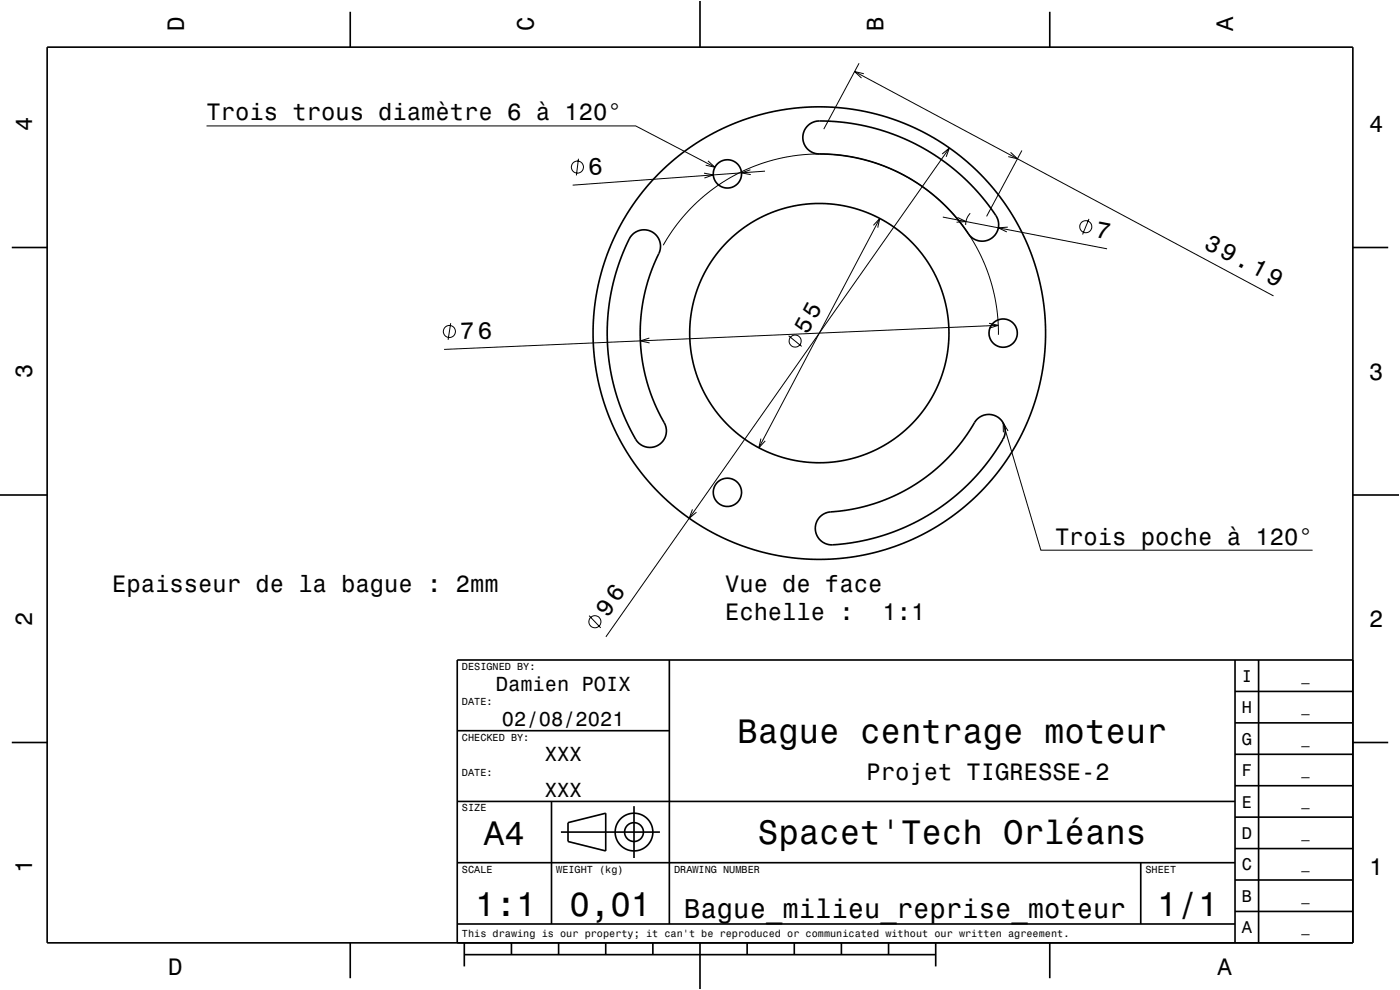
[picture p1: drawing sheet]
<svg xmlns="http://www.w3.org/2000/svg" width="297mm" height="210mm" viewBox="0 0 297 210" stroke-linecap="round" stroke-linejoin="round" font-family="sans-serif">
<g fill="none" stroke="#000" stroke-width=".21">
<path d="M181.3 15.2l88.9 47.6M182.2 13.4l-7.4 14M183.3 15.6l-2-.4 1.5 1.3M43.8 26.7h91.1l16.8 8.8M122.7 33.7l-.4 3.5M149.4 36.7l1.9 .4-1.9 .7M150.2 34.1l1.5 1.4-2-.5M159.2 36l-1.9 .7 2 .3M162.3 36.3l-40.8 3M199.9 32.7l1.5-1.3-.7 1.9M201.4 31.4l-72.9 103.7M214.4 32.3l1.4 1.4-1.9-.5"/>
<path d="M216.8 31.9l-7.5 14M140.7 52l1.6-2.5 2.1-2.8 1.9-2.3 2.2-2.1 2.7-2.2 2.5-1.7 2.6-1.5 2.9-1.3 2.9-1.1 2.8-.8 3.5-.6 3-.4h3l3.2 .2 3 .4 3.1 .7 3.4 1 2.5 1.1 2.7 1.4 2.5 1.5 2.5 1.8 2.3 1.9 2.4 2.5 1.9 2.3 1.8 2.5 1.6 2.8 1.5 3.1 1.1 2.8 .9 3.4 .6 2.9 .3 3.3 .1 2.7M185.3 47.8l1.3-1.5-.4 2M186.6 46.3l-25.6 48.7M200 46l34.9 6.8M203.1 46.1l1.8 .9-2 .1M205.8 45.2l-.8 1.3-.1 1.2M213.8 48.2l-2 .1 1.8 .9M231 46.4l-1.3 3.3M95.6 68.6l-.5 3.5M137.8 71.7l-2 .6 2 .4M167.3 71.2l2.8 2.3"/>
<path d="M209.8 68.6l2 .4-1.9 .6M211.8 69l-117.6 5.1M161.4 93l-.4 2 1.3-1.5M212.8 89.7l8 27h57.7M213.9 91.4l-1.1-1.7 .1 2M146.9 108.1l-.7 1.8 1.5-1.2M125 130.6l2.4 2.6"/>
<circle cx="122.5" cy="35.4" r="1.28"/>
<circle cx="230.3" cy="48.1" r="1.28"/>
<circle cx="95.3" cy="70.3" r="1.28"/>
<circle cx="168.7" cy="72.3" r="1.28"/>
<circle cx="126.2" cy="131.9" r="1.28"/>
</g>
<g fill="none" stroke="#000" stroke-width=".35">
<path d="M10 10h277v190h-277zM74.3 2.5v7.5M148.5 0v10M222.7 2.5v7.5M171.3 26.7a4.8 4.8 0 0 1 4.3-1l4.9 .5 5.2 1.1 4.9 1.6 4.6 2.2 4 2.4 4.4 3.4 3.5 3.5 3 3.7a5.2 5.2 0 0 1 1.6 4.5 3.6 3.6 0 0 1-3.2 2.6 3.6 3.6 0 0 1-3.5-2.2l-2.6-3.4-3-3-3.1-2.5-3.7-2.5-4.3-2.1-4-1.4-4.1-.9-4.3-.5a7.4 7.4 0 0 1-4.2-.7 3.5 3.5 0 0 1-.4-5.3zM2.5 52.5h7.5M134.1 49.9a3.5 3.5 0 0 1 4.8-.3 3.5 3.5 0 0 1 .5 4.9l-1.6 4.1-1.1 3.9-.7 4.2-.2 4.2 .3 4 .7 4.5 1.3 4.3 1.8 4.1a7.4 7.4 0 0 1 1.4 4 3.6 3.6 0 0 1-3.3 3.1 3.6 3.6 0 0 1-3.6-2.6l-2.3-4.8-1.8-5.4-1.1-5.4-.4-5.7 .3-5.8 1-5.4 1.8-5.4 1.5-3.5zM287 52.5h7.5M0 105h10M174 109.6a5.1 5.1 0 0 1 3.7-1.1l3.7-.6 4.4-1.2 3.9-1.5 3.8-2 3.7-2.6 3-2.6 3-3.3 2.5-3.4a6.9 6.9 0 0 1 2.7-3.1 3.6 3.6 0 0 1 4.3 1.3 3.6 3.6 0 0 1-.4 4.5l-2.7 3.9-3.6 4.2-3.9 3.5-4 3-4.4 2.4-4.8 2.1-5 1.4-5 .9a6.2 6.2 0 0 1-4.6-.5 3.5 3.5 0 0 1-.3-5.3zM287 105h10M142 140v56"/>
<path d="M262 140v60M267 140v60M287 140h-190v60M2.5 157.5h7.5M97 155h45M262 153.3h25M262 146.7h25M287 157.5h7.5M97 170h165M117 170v26M119 176.5h21M120.5 174.5l8-2v8l-8-2z"/>
<path d="M134.5 171v11M262 173.3h25M262 166.7h25M262 160h25M97 196h165M97 183h165M242 183v13M262 193.3h25M262 186.7h25M262 180h25M74.3 200v7.5M98.5 202.5h100"/>
<path d="M98.5 200v5M108.5 200v2.5M118.5 200v2.5M128.5 200v2.5M138.5 200v2.5M148.5 200v10M158.5 200v2.5M168.5 200v2.5M178.5 200v2.5M188.5 200v2.5M198.5 200v5M222.7 200v7.5"/>
<circle cx="154.3" cy="36.9" r="3"/>
<circle cx="173.8" cy="70.7" r="48"/>
<circle cx="173.8" cy="70.7" r="27.5"/>
<circle cx="212.8" cy="70.7" r="3"/>
<circle cx="154.3" cy="104.4" r="3"/>
<circle cx="134.5" cy="176.5" r="2"/>
<circle cx="134.5" cy="176.5" r="4"/>
</g>
<path d="M0 0h297v210h-297" fill="none" stroke="#fff" stroke-width=".21"/>
<g font-size="7.2">
<text x="156.5" y="157.6">Bague centrage moteur</text>
<text x="102.7" y="179.3">A4</text>
<text x="160.8" y="179.1">Spacet'Tech Orléans</text>
<text x="100.8" y="194.3">1:1</text>
<text x="120.8" y="194.3">0,01</text>
<text x="245.5" y="194.3">1/1</text>
</g>
<text font-size="5.8" x="145.2" y="194.6">Bague_milieu_reprise_moteur</text>
<text font-size="5.1" x="124.9" y="37" transform="rotate(-4 124.9 37)">6</text>
<g font-size="5">
<text x="39" y="6.5" transform="rotate(-90 39 6.5)">D</text>
<text x="113.2" y="6.5" transform="rotate(-90 113.2 6.5)">C</text>
<text x="187.4" y="6.5" transform="rotate(-90 187.4 6.5)">B</text>
<text x="261.6" y="6.5" transform="rotate(-90 261.6 6.5)">A</text>
<text x="6.8" y="27.8" transform="rotate(-90 6.8 27.8)">4</text>
<text x="43.8" y="25.5">Trois trous diamètre 6 à 120°</text>
<text x="290.5" y="28.1">4</text>
<text x="232.3" y="50.2" transform="rotate(11 232.3 50.2)">7</text>
<text x="255.3" y="52.5" transform="rotate(28 255.3 52.5)">39.19</text>
<text x="97.7" y="72" transform="rotate(-2 97.7 72)">76</text>
<text x="171.3" y="71.1" transform="rotate(-62 171.3 71.1)">55</text>
<text x="6.8" y="80.3" transform="rotate(-90 6.8 80.3)">3</text>
<text x="290.5" y="80.6">3</text>
<text x="223.8" y="115.5">Trois poche à 120°</text>
<text x="23.8" y="125.5">Epaisseur de la bague : 2mm</text>
<text x="153.8" y="125.5">Vue de face</text>
<text x="128.9" y="131" transform="rotate(-55 128.9 131)">96</text>
<text x="153.8" y="131.6">Echelle :</text>
<text x="187.2" y="131.6">1:1</text>
<text x="6.8" y="132.8" transform="rotate(-90 6.8 132.8)">2</text>
<text x="290.5" y="133.1">2</text>
<text x="183.8" y="165.5">Projet TIGRESSE-2</text>
<text x="6.8" y="185.3" transform="rotate(-90 6.8 185.3)">1</text>
<text x="290.5" y="185.6">1</text>
<text x="35.7" y="206.8">D</text>
<text x="258.3" y="206.8">A</text>
</g>
<g font-size="4.3">
<text x="105.2" y="146.5">Damien POIX</text>
<text x="106.5" y="154">02/08/2021</text>
<text x="115.6" y="161.5">XXX</text>
<text x="115.6" y="169">XXX</text>
</g>
<g font-size="3.6">
<text x="263.4" y="144.6">I</text>
<text x="263.4" y="151.3">H</text>
<text x="263.4" y="158">G</text>
<text x="263.4" y="164.6">F</text>
<text x="263.4" y="171.3">E</text>
<text x="263.4" y="178">D</text>
<text x="263.4" y="184.6">C</text>
<text x="263.4" y="191.3">B</text>
<text x="263.4" y="198">A</text>
</g>
<g font-size="2.9">
<text x="276.1" y="144.4">_</text>
<text x="276.1" y="151">_</text>
<text x="276.1" y="157.7">_</text>
<text x="276.1" y="164.4">_</text>
<text x="276.1" y="171">_</text>
<text x="276.1" y="177.7">_</text>
<text x="276.1" y="184.4">_</text>
<text x="276.1" y="191.1">_</text>
<text x="276.1" y="197.7">_</text>
</g>
<g font-size="2.2">
<text x="98" y="142.1">DESIGNED BY:</text>
<text x="98" y="149.6">DATE:</text>
<text x="98" y="157.1">CHECKED BY:</text>
<text x="98" y="164.6">DATE:</text>
<text x="98" y="172.1">SIZE</text>
<text x="98" y="185.1">SCALE</text>
<text x="118" y="185.1">WEIGHT (kg)</text>
<text x="143" y="185.1">DRAWING NUMBER</text>
<text x="243" y="185.1">SHEET</text>
<text x="98" y="198.8">This drawing is our property; it can't be reproduced or communicated without our written agreement.</text>
</g>
</svg>
